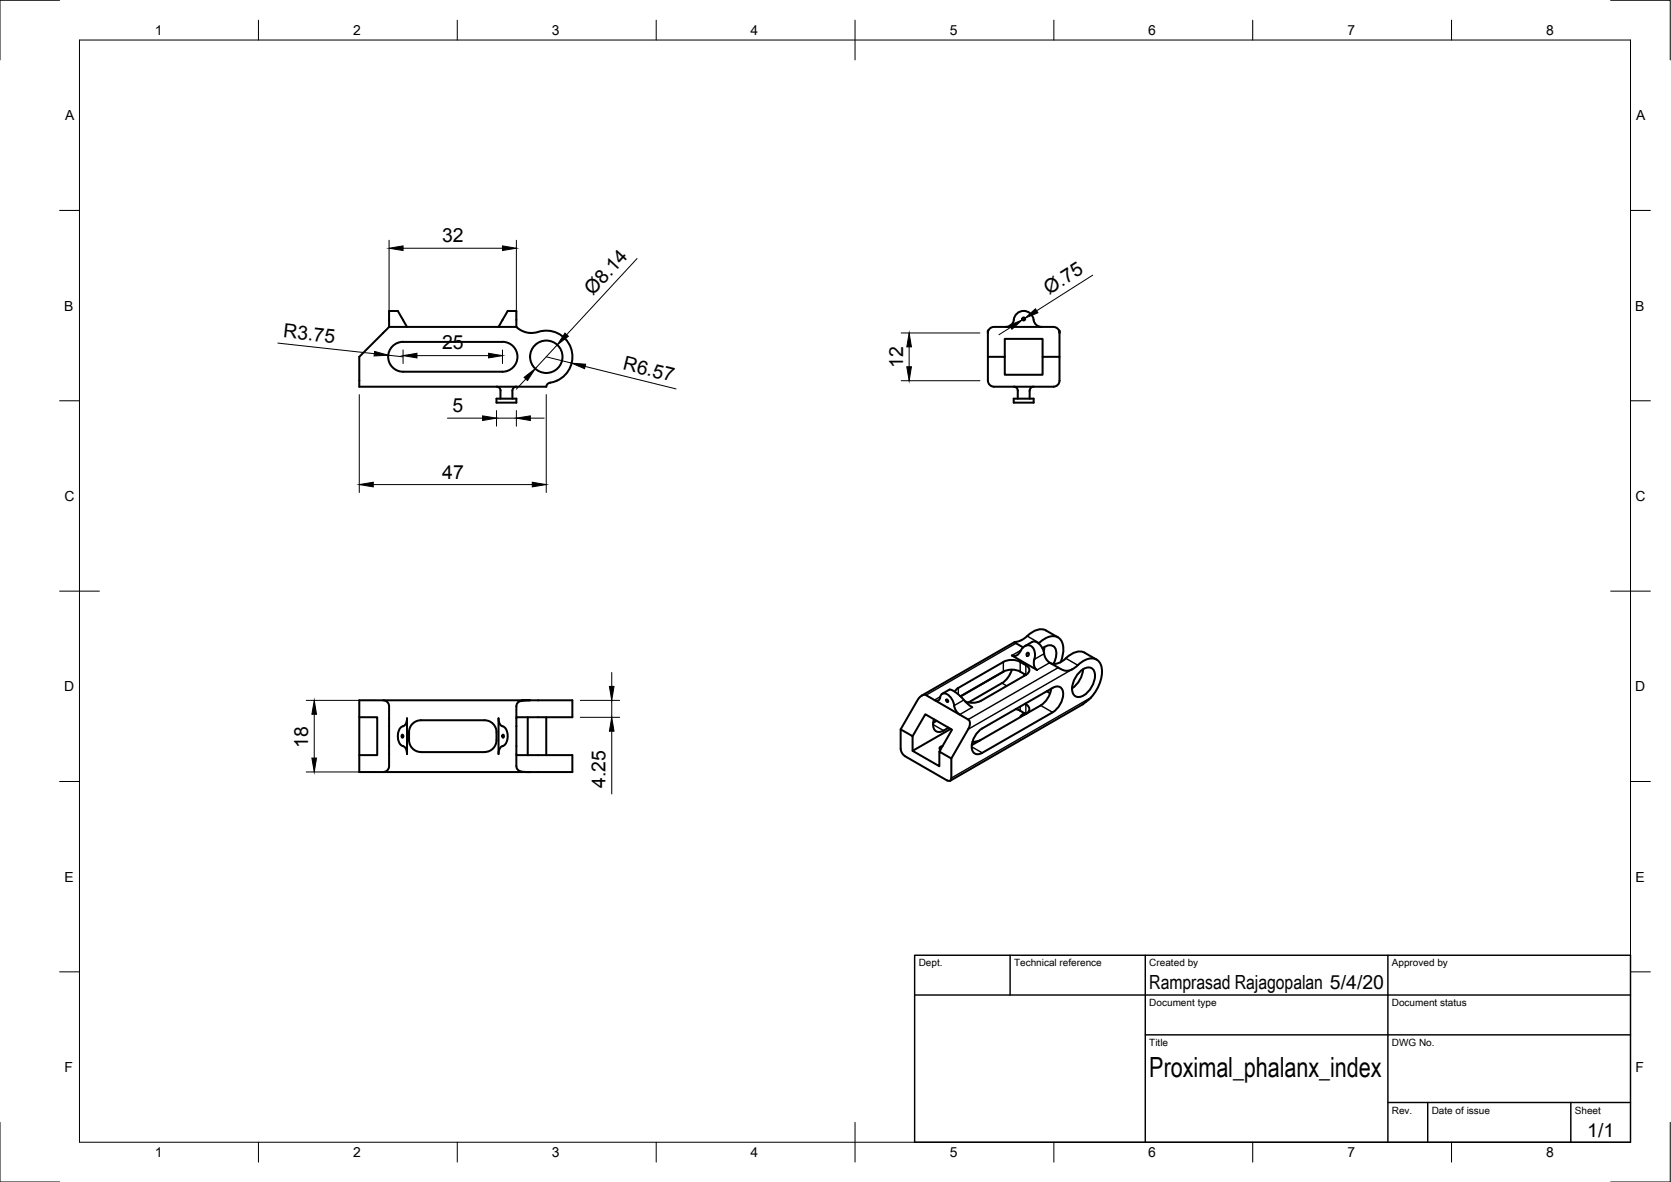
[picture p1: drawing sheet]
<svg xmlns="http://www.w3.org/2000/svg" width="420mm" height="297mm" viewBox="0 0 420 297" stroke-linecap="round" stroke-linejoin="round" font-family="sans-serif">
<!-- layer: Visible -->
<g fill="none" stroke="#000" stroke-width=".51">
<path d="M97.8 82.2l-7.5 7.5v7.5h47.1l.5-.9 2.1-.6M97.8 82.2h32l1.6 1a5.3 5.3 0 0 0 3.9 .2 6.6 6.6 0 0 1 8.2 3.9 6.6 6.6 0 0 1-3.5 8.4M97.8 82.2v-4h2.2l2.3 4M98.7 87a3.7 3.7 0 0 1 2.7-1.1h25a3.8 3.8 0 0 1 3.7 3.8 3.8 3.8 0 0 1-3.8 3.7h-24.9a3.8 3.8 0 0 1-3.5-2.3 3.8 3.8 0 0 1 .8-4.1zM124.9 97.2a1.01 1.01 0 0 1 1 1l-.1 2M125.3 82.2l2.4-4h2.1v4M129.8 97.2a1.01 1.01 0 0 0-1 1v2M248.4 95.7v-6h4.2v4.5h9.5v-4.5h4.3v6a1.49 1.49 0 0 1-1.5 1.5h-15M248.4 95.7a1.49 1.49 0 0 0 1.5 1.5M248.5 83.1l-.1 .6M252.6 89.7v-4.5h9.5v4.5M254.9 97.2a1.01 1.01 0 0 1 1 1v2"/>
<path d="M254.9 80.4a2 2 0 0 1-2 1.8M258.9 98.2v2M259.9 80.4a2.51 2.51 0 0 0-2.5-2.3 2.51 2.51 0 0 0-2.5 2.3M259.9 80.4a2 2 0 0 0 2 1.8M259.9 97.2a1.01 1.01 0 0 0-1 1M266.3 83.1l.1 .6M266.4 83.7a1.52 1.52 0 0 0-1.5-1.5h-15a1.51 1.51 0 0 0-1.5 1.5v6M266.4 83.7v6M124.8 100.2h5v1h-5zM254.9 100.2h5v1h-5zM258.3 159.8l-1.5 1.1M263 158.4l3 1.8"/>
<path d="M263 158.4a4.2 4.2 0 0 0-4.7 1.4M96.4 176h36.8l-1.8 .1-.9 .2-.5 .5-.2 .6 .1 15.4 .3 .6 .6 .4 2.4 .2h-36.8a1.48 1.48 0 0 0 1.4-1.5v-15a1.5 1.5 0 0 0-1.4-1.5h-6.1v18h6.1M133.2 176h10.7v4.2h-14.1M236.4 175.3a.84 .84 0 0 1-.5 .8 .84 .84 0 0 1-.9-.2M236.4 175.3a1.06 1.06 0 0 1 .6-1 1.06 1.06 0 0 1 1.2 .2l1.1 1.2 .6 1.6M236.9 174.4l1.8-1.1a8.5 8.5 0 0 1 4.4 3.3l1.4 1.1M237.9 175.8l.4 .1 .1 .5-.4-.1zM239.9 177.3l.5 1.3 .9 1M246.6 176.1l-1 .4-1.2 .1-1.7-.3M252.3 166.4l-11.3 6.5-.6 .4-.3 .5M252.3 166.3a5.1 5.1 0 0 1 5.6 .9M252.3 168.8a5.1 5.1 0 0 1 5.6 .8l-11.3 6.5"/>
<path d="M252.4 168.7l-10.9 6.3M254.4 168.3l-.8 1.7-1.2 1.4-8.9 5.1M254.4 164.7a1.8 1.8 0 0 0 2.4-1.4 1.76 1.76 0 0 1 1.9-1.1 1.76 1.76 0 0 1 1.5 1.7v.9a3.6 3.6 0 0 0 .3 3.4l.3 .2zM255.1 161.4l-23.3 13.4M255.4 178.2l.9 .3 1.6 .9M256.8 160.9l-1.7 .5 2.2 1.3M257.5 179.3l-.6 .4-.4 .5M257.5 179.2v.5M257.6 169.4l-.1 .5M257.7 162.4l1.8-1.1a2.49 2.49 0 0 1 2.8 2l.2 1M257.7 176.9l.2 .1M257.9 167.2a1.29 1.29 0 0 1 .9 1.2 1.29 1.29 0 0 1-.9 1.2"/>
<path d="M257.9 177a1.27 1.27 0 0 1 .9 1.1 1.27 1.27 0 0 1-.8 1.3M261.2 161.7a5.4 5.4 0 0 1 4.2-1.8 3.1 3.1 0 0 1 2 3.8l-.7 2.7M262.1 162.9a1.95 1.95 0 0 1 3.4 .3l.1 1.7-.7 2M262.5 164.3l.5 1.3 .9 .9 3.1 1.8 1.2 .3a4 4 0 0 0 2.8-1.4M262.6 162.6l-.2 1.1M263.2 173.7l.8 .5M264.3 173.1l-.7 2.1a5.5 5.5 0 0 1-1.9 2.1l-17.4 9.9M264.7 172.9l-17.7 10.1a5.2 5.2 0 0 0-2.4 5.8 1.56 1.56 0 0 0 2.4 .4l17.7-10.2M264.7 172.9a1.62 1.62 0 0 1 1.9-.2 1.62 1.62 0 0 1 .7 1.7 5.9 5.9 0 0 1-2.6 4.6M271 167.2a4.1 4.1 0 0 1 5-1.3 5.3 5.3 0 0 1 .4 6l-.9 1.8-1.2 1.6M271.3 169a2.58 2.58 0 0 1 3.4-.9 3.8 3.8 0 0 1-.2 4.5 4.1 4.1 0 0 1-3.9 2.5 2.6 2.6 0 0 1-.8-3.4l.6-1.4zM272.3 168.2a6.4 6.4 0 0 1-2.7 4.8"/>
<path d="M272.7 164l3 1.8M272.7 164a4.2 4.2 0 0 0-4.7 1.4l-.6 .5a3.2 3.2 0 0 1-3.3 .7M274.3 175.3l-2.1 1.7-33.3 19.2M90.3 180.2h4.5v9.6h-4.5M101.1 184.7a.3 .3 0 0 1 .3 .3 .3 .3 0 0 1-.4 .3zM102.3 180.5v9a1.96 1.96 0 0 0-1.4-2.2 3.4 3.4 0 0 1 .2-4.7 1.77 1.77 0 0 0 1.2-2.1zM105.8 189h16M105.8 189a2.99 2.99 0 0 1-3-3 4.4 4.4 0 0 1 1.2-4.3l1.2-.6 .6-.1h16a2.99 2.99 0 0 1 3 3 4.4 4.4 0 0 1-1.1 4.3l-1.2 .6-.7 .1M125.3 180.5a1.97 1.97 0 0 0 1.5 2.2 3.4 3.4 0 0 1-.2 4.7 1.77 1.77 0 0 0-1.3 2.1zM126.4 184.7a.3 .3 0 0 1 .3 .3 .3 .3 0 0 1-.3 .3zM129.8 189.8h14.1v4.2h-10.7M132.7 180.2v9.6"/>
<path d="M137.4 180.2v9.6M226.5 183.3l4.2-7.4a1.95 1.95 0 0 1 2.1-1.2l10.6 6.1a1.86 1.86 0 0 1 0 2.5l-4.2 7.3M227.5 190l10.6 6.1M227.5 190l-.6-.6-.4-1.2v-4.9l3 1.7v3.7l6.7 3.9v-3.7l3 1.7v5.3a.61 .61 0 0 1-1 .2M229.5 185l3.2-5.5 6.7 3.9-3.2 5.5M234.8 180.7a2.28 2.28 0 0 0 1 3.2l1.5-.3M235.5 181.1l-.9 .6M237 187.5l-.3 .1a.5 .5 0 0 0-.4 .7l.2 .1M238.5 182.9l-1.2 .7M239 183.2l-9.5 5.5M246.5 186l-2 .4"/>
<circle cx="137.4" cy="89.7" r="4.1"/>
<circle cx="257.4" cy="80.2" r=".37"/>
<circle cx="258.4" cy="164.5" r=".37"/>
</g>
<!-- layer: Visible Narrow -->
<g fill="none" stroke="#000" stroke-width=".36">
<path d="M258.3 159.8l3 1.8M236.4 175.1l-1.4 .8M241 172.9v1.6M242.4 175.9l-2.5 1.4M244.5 177.7l-3.2 1.9M251.9 171.7l1.2 .7M252.3 166.4v2.4M255.5 161.7l-22.7 13M256.5 166.4v2.4M256.5 177.6v1M256.7 163.4l-2.3 1.3M257.9 177v2.4"/>
<path d="M257.9 167.2v2.4M261.7 177.3l3 1.7M262.5 164.3l-2.4 1.4M263.9 166.5l-3.1 1.9M266.1 167.8l-22.7 13M268 165.4l3 1.8M269.5 168.2l-26.1 15.1M274.3 175.3l-35.1 20.2M234.6 182.1l2.7 1.5M244.3 187.7l2.7 1.5"/>
</g>
<!-- layer: Border -->
<g fill="none" stroke="#000" stroke-width=".25">
<path d="M15 .1h-15v15M20 10.1h390v276.9h-390zM65 5.1v5M115 5.1v5M165 5.1v5M215 5.1v10M265 5.1v5M315 5.1v5M365 5.1v5M405 .1h15v15M15 52.9h5M410 52.9h5"/>
<path d="M15 100.7h5M410 100.7h5M15 148.6h10M405 148.6h10M15 196.4h5M410 196.4h5M15 244.2h5M410 244.2h5M0 282.1v14.9h15M65 287v5M115 287v5M165 287v5"/>
<path d="M215 282.1v9.9M265 287v5M315 287v5M365 287v5M420 282.1v14.9h-15"/>
</g>
<!-- layer: TitleBlock -->
<path d="M230 240.1h180v46.9h-180zM230 250h180M254 240.1v9.9M288 240.1v46.9M349 240.1v46.9M288 260.1h122M349 277.1h61M359 277.1v9.9M395 277.1v9.9" fill="none" stroke="#000" stroke-width=".36"/>
<!-- layer: Dimensions -->
<g fill="none" stroke="#000" stroke-width=".25">
<path d="M97.8 60.4v19.8M101.3 62.4h25M129.8 60.4v19.8M160.2 65l-17.7 19.1M257.7 80l-.6 .4M274.7 69.2l-14 8.9M69.8 86.2l24.3 2.7M90.3 99.2v24.6M97.6 89.3l3.7 .4M101.3 87.9v3.5M104.8 89.4h18.1M126.3 87.9v3.5"/>
<path d="M132.2 95.2l-2.4 2.6M137.4 99.2v24.6M137.4 89.7l6.3 1.6M140.1 86.7l-5.5 6M147.1 92.1l22.9 5.6M226.6 95.7h19.8M226.6 83.7h19.8M228.6 87.2v5M254.1 82.3l-2.9 1.8M112.5 105.1h8.8M124.8 103.2v3.9M124.8 105.1h5"/>
<path d="M129.8 103.2v3.9M133.3 105.1h3.5M93.9 121.8h39.9M77 176h17.3M79 179.5v11M145.9 176h9.9M153.8 169v3.5M153.8 176v4.3M77 194h17.3M145.9 180.3h9.9M153.8 183.8v15.7"/>
</g>
<g fill="#000" stroke="#000" stroke-width=".25">
<path d="M97.8 62.4l3.5-.6v1.2zM126.3 61.8l3.5 .6-3.5 .6zM257.7 80l2.6-2.4 .7 1zM94.2 88.3l3.4 1-3.5 .2zM101.3 89.4l3.5-.6v1.1zM122.9 88.8l3.4 .6-3.4 .5zM131.8 94.8l2.8-2.1-2 2.9zM142 83.7l.9 .8-2.8 2.2zM143.7 91.3l3.6 .2-.3 1.2zM228 92.2h1.2l-.6 3.5zM228.6 83.7l.6 3.5h-1.2zM253.8 81.8l3.3-1.4-2.7 2.3z"/>
<path d="M121.3 104.5l3.5 .6-3.5 .6zM129.8 105.1l3.5-.6v1.2zM90.3 121.8l3.6-.6v1.2zM133.8 121.2l3.6 .6-3.6 .6zM79 176l.6 3.5h-1.2zM153.2 172.5h1.2l-.6 3.5zM78.4 190.5h1.2l-.6 3.5zM153.8 180.3l.6 3.5h-1.2z"/>
</g>
<text font-size="7" x="289" y="270.6">Proximal_phalanx_index</text>
<g font-size="4.9">
<text x="111.1" y="60.8">32</text>
<text x="149.1" y="74.5" transform="rotate(-47 149.1 74.5)">Ø8.14</text>
<text x="263.8" y="74" transform="rotate(-32 263.8 74)">Ø.75</text>
<text x="71.1" y="84.8" transform="rotate(6 71.1 84.8)">R3.75</text>
<text x="111.2" y="87.8">25</text>
<text x="156.4" y="92.8" transform="rotate(14 156.4 92.8)">R6.57</text>
<text x="227.1" y="92.5" transform="rotate(-90 227.1 92.5)">12</text>
<text x="113.8" y="103.5">5</text>
<text x="111.2" y="120.3">47</text>
<text x="77.5" y="187.9" transform="rotate(-90 77.5 187.9)">18</text>
<text x="152.3" y="198.1" transform="rotate(-90 152.3 198.1)">4.25</text>
<text x="289" y="248.5">Ramprasad Rajagopalan 5/4/20</text>
<text x="399.1" y="285.7">1/1</text>
</g>
<g font-size="3.5">
<text x="39" y="8.8">1</text>
<text x="88.8" y="8.8">2</text>
<text x="138.8" y="8.8">3</text>
<text x="188.7" y="8.8">4</text>
<text x="238.8" y="8.8">5</text>
<text x="288.7" y="8.8">6</text>
<text x="338.8" y="8.8">7</text>
<text x="388.8" y="8.8">8</text>
<text x="16.4" y="30.2">A</text>
<text x="411.4" y="30.2">A</text>
<text x="16.2" y="78">B</text>
<text x="411.2" y="78">B</text>
<text x="16.2" y="125.9">C</text>
<text x="411.2" y="125.9">C</text>
<text x="16.2" y="173.7">D</text>
<text x="411.2" y="173.7">D</text>
<text x="16.2" y="221.6">E</text>
<text x="411.2" y="221.6">E</text>
<text x="16.2" y="269.4">F</text>
<text x="411.2" y="269.4">F</text>
<text x="39" y="290.8">1</text>
<text x="88.8" y="290.8">2</text>
<text x="138.8" y="290.8">3</text>
<text x="188.7" y="290.8">4</text>
<text x="238.8" y="290.8">5</text>
<text x="288.7" y="290.8">6</text>
<text x="338.8" y="290.8">7</text>
<text x="388.8" y="290.8">8</text>
</g>
<g font-size="2.5">
<text x="231" y="242.9">Dept.</text>
<text x="255" y="242.9">Technical reference</text>
<text x="289" y="242.9">Created by</text>
<text x="350" y="242.9">Approved by</text>
<text x="289" y="252.8">Document type</text>
<text x="350" y="252.8">Document status</text>
<text x="289" y="262.9">Title</text>
<text x="350" y="262.9">DWG No.</text>
<text x="350" y="279.9">Rev.</text>
<text x="360" y="279.9">Date of issue</text>
<text x="396" y="279.9">Sheet</text>
</g>
</svg>
